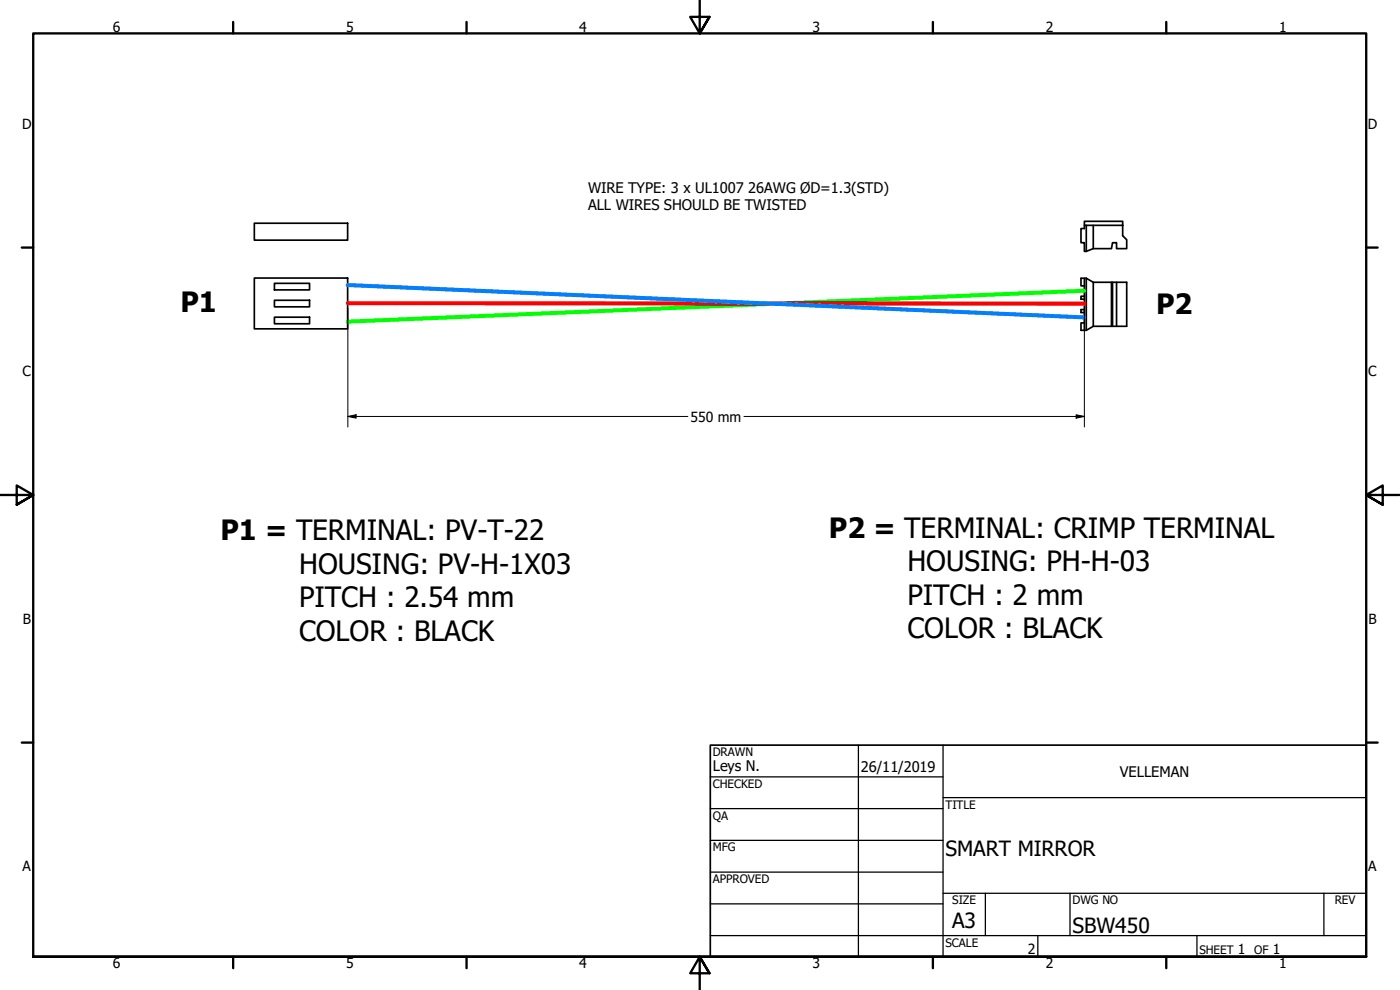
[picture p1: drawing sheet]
<svg xmlns="http://www.w3.org/2000/svg" width="420mm" height="297mm" viewBox="0 0 420 297" stroke-linecap="round" stroke-linejoin="round" font-family="sans-serif">
<!-- layer: Visible (ANSI) -->
<g fill="none" stroke="#000" stroke-width=".51">
<path d="M76.3 67h28v5.1h-28zM325.4 67.6v1h-1v4.2h1v2.6h.6M326 67.6v7.8M328.1 67.6v7h5.5l.3-1.8h1.2v1.8h3v-2.7l-1.2-1.2v-4.3h-11.5v1.2h11.5M328.1 74.6l-2.1 .8M76.3 83.4h28v15.3h-28zM82.4 90.1h10.5v2h-10.5zM82.4 85h10.5v2h-10.5zM82.4 95.2h10.5v1.9h-10.5zM325.4 96.9h-1v2.2h1.6M325.4 88.9h-1v.9h1M325.4 83.5v15.6"/>
<path d="M325.4 92.9h-1v.9h1M326 83.5h-1.6v2.3h1M326 83.5l2.1 1.2h10v13.2h-10M326 83.5v15.6M328.1 84.7v13.2l-2.1 1.2M333.6 84.7v13.2M333.9 84.7v13.2M335.1 84.7v13.2"/>
</g>
<!-- layer: Border (ANSI) -->
<g fill="none" stroke="#000" stroke-width=".7">
<path d="M70 6.6v3.4M140 6.6v3.4M210 0v10l-2.9-4.9h5.8l-2.9 4.9 2.9-4.9M280 6.6v3.4M350 6.6v3.4M6.5 74.3h3.5M410 74.3h3.4M0 148.5h10l-5-2.8v5.7l5-2.9-5 2.9M420 148.5h-10l5-2.8v5.7l-5-2.9 5 2.9M6.5 222.8h3.5M410 222.8h3.4M10 287.1v-277.1h400v277.1h-400h400"/>
<path d="M70 287.1v3.4M140 287.1v3.4M212.9 292l-2.9-4.9 2.9 4.9h-5.8l2.9-4.9v9.9M280 287.1v3.4M350 287.1v3.4"/>
</g>
<!-- layer: Title (ANSI) -->
<g fill="none" stroke="#000" stroke-width=".38">
<path d="M213.2 233.1h69.8M257.6 223.6v63.5M283 239.3h127M283 223.6v63.5M213.2 242.6h69.8M213.2 252.1h69.8M213.2 261.7h69.8M213.2 271.2h69.8M283 268h127M295.7 268v12.7M321.1 268v12.7M397.3 268v12.7"/>
<path d="M213.2 280.7h196.8M311.5 280.7v6.4M359.2 280.7v6.4"/>
</g>
<path d="M213.2 223.6h196.8v63.5h-196.8z" fill="none" stroke="#000" stroke-width=".51"/>
<!-- layer: Sketch Geometry (ANSI) -->
<path d="M325.4 87.2l-221.1 9.3" fill="none" stroke="#0f0" stroke-width="1.2"/>
<path d="M104.4 91l221 .1" fill="none" stroke="#f00" stroke-width="1.2"/>
<path d="M104.3 85.5l221.1 9.7" fill="none" stroke="#0080ff" stroke-width="1.2"/>
<!-- layer: Dimension (ANSI) -->
<path d="M104.4 92.6v35.5M325.4 92.7v35.4M104.4 125l2.5-.6v1.1zM104.4 125h102M223.3 125h102.1M323 124.4l2.4 .6-2.4 .5z" fill="none" stroke="#000" stroke-width=".3"/>
<g fill="#000">
<path d="M104.4 125l2.5-.6v1.1z" fill-rule="evenodd"/>
<path d="M323 124.4l2.4 .6-2.4 .5z" fill-rule="evenodd"/>
</g>
<g font-size="8.4">
<text x="54.2" y="93.5">P1</text>
<text x="347" y="94.2">P2</text>
<text x="248.8" y="161.3">P2 = TERMINAL: CRIMP TERMINAL</text>
<text x="66.2" y="162.2">P1 = TERMINAL: PV-T-22</text>
<text x="89.8" y="172.2">HOUSING: PV-H-1X03</text>
<text x="272.4" y="171.4">HOUSING: PH-H-03</text>
<text x="89.8" y="182.2">PITCH : 2.54 mm</text>
<text x="272.4" y="181.4">PITCH : 2 mm</text>
<text x="272.4" y="191.4">COLOR : BLACK</text>
<text x="89.8" y="192.3">COLOR : BLACK</text>
</g>
<g font-size="6.3">
<text x="283.8" y="257">SMART MIRROR</text>
<text x="285.8" y="278.6">A3</text>
<text x="321.9" y="279.8">SBW450</text>
</g>
<g font-size="4.4">
<text x="176.5" y="57.8">WIRE TYPE: 3 x UL1007</text>
<text x="224.5" y="57.8">26AWG ØD=1.3(STD)</text>
<text x="176.5" y="63.1">ALL WIRES SHOULD BE TWISTED</text>
<text x="213.9" y="231.4">Leys N.</text>
<text x="258.4" y="231.6">26/11/2019</text>
<text x="336.1" y="233">VELLEMAN</text>
</g>
<g font-size="4.2">
<text x="33.8" y="9.6">6</text>
<text x="103.9" y="9.6">5</text>
<text x="173.9" y="9.6">4</text>
<text x="243.8" y="9.6">3</text>
<text x="313.9" y="9.6">2</text>
<text x="383.9" y="9.6">1</text>
<text x="6.7" y="38.7">D</text>
<text x="410.5" y="38.7">D</text>
<text x="6.8" y="113">C</text>
<text x="410.7" y="113">C</text>
<text x="207.3" y="126.5">550 mm</text>
<text x="6.9" y="187.2">B</text>
<text x="410.7" y="187.2">B</text>
<text x="6.8" y="261.4">A</text>
<text x="410.7" y="261.4">A</text>
<text x="308.4" y="286.3">2</text>
<text x="371.5" y="286.2">1</text>
<text x="382" y="286.2">1</text>
<text x="33.8" y="290.5">6</text>
<text x="103.9" y="290.5">5</text>
<text x="173.9" y="290.5">4</text>
<text x="243.8" y="290.5">3</text>
<text x="313.9" y="290.5">2</text>
<text x="383.9" y="290.5">1</text>
</g>
<g font-size="3.5">
<text x="213.9" y="226.9">DRAWN</text>
<text x="213.9" y="236.4">CHECKED</text>
<text x="213.9" y="245.9">QA</text>
<text x="283.8" y="242.6">TITLE</text>
<text x="213.9" y="255.4">MFG</text>
<text x="213.9" y="265">APPROVED</text>
<text x="285.8" y="271.3">SIZE</text>
<text x="321.9" y="271.3">DWG NO</text>
<text x="400.6" y="271.3">REV</text>
<text x="283.8" y="284">SCALE</text>
<text x="360" y="286.2">SHEET</text>
<text x="376.4" y="286.2">OF</text>
</g>
</svg>
